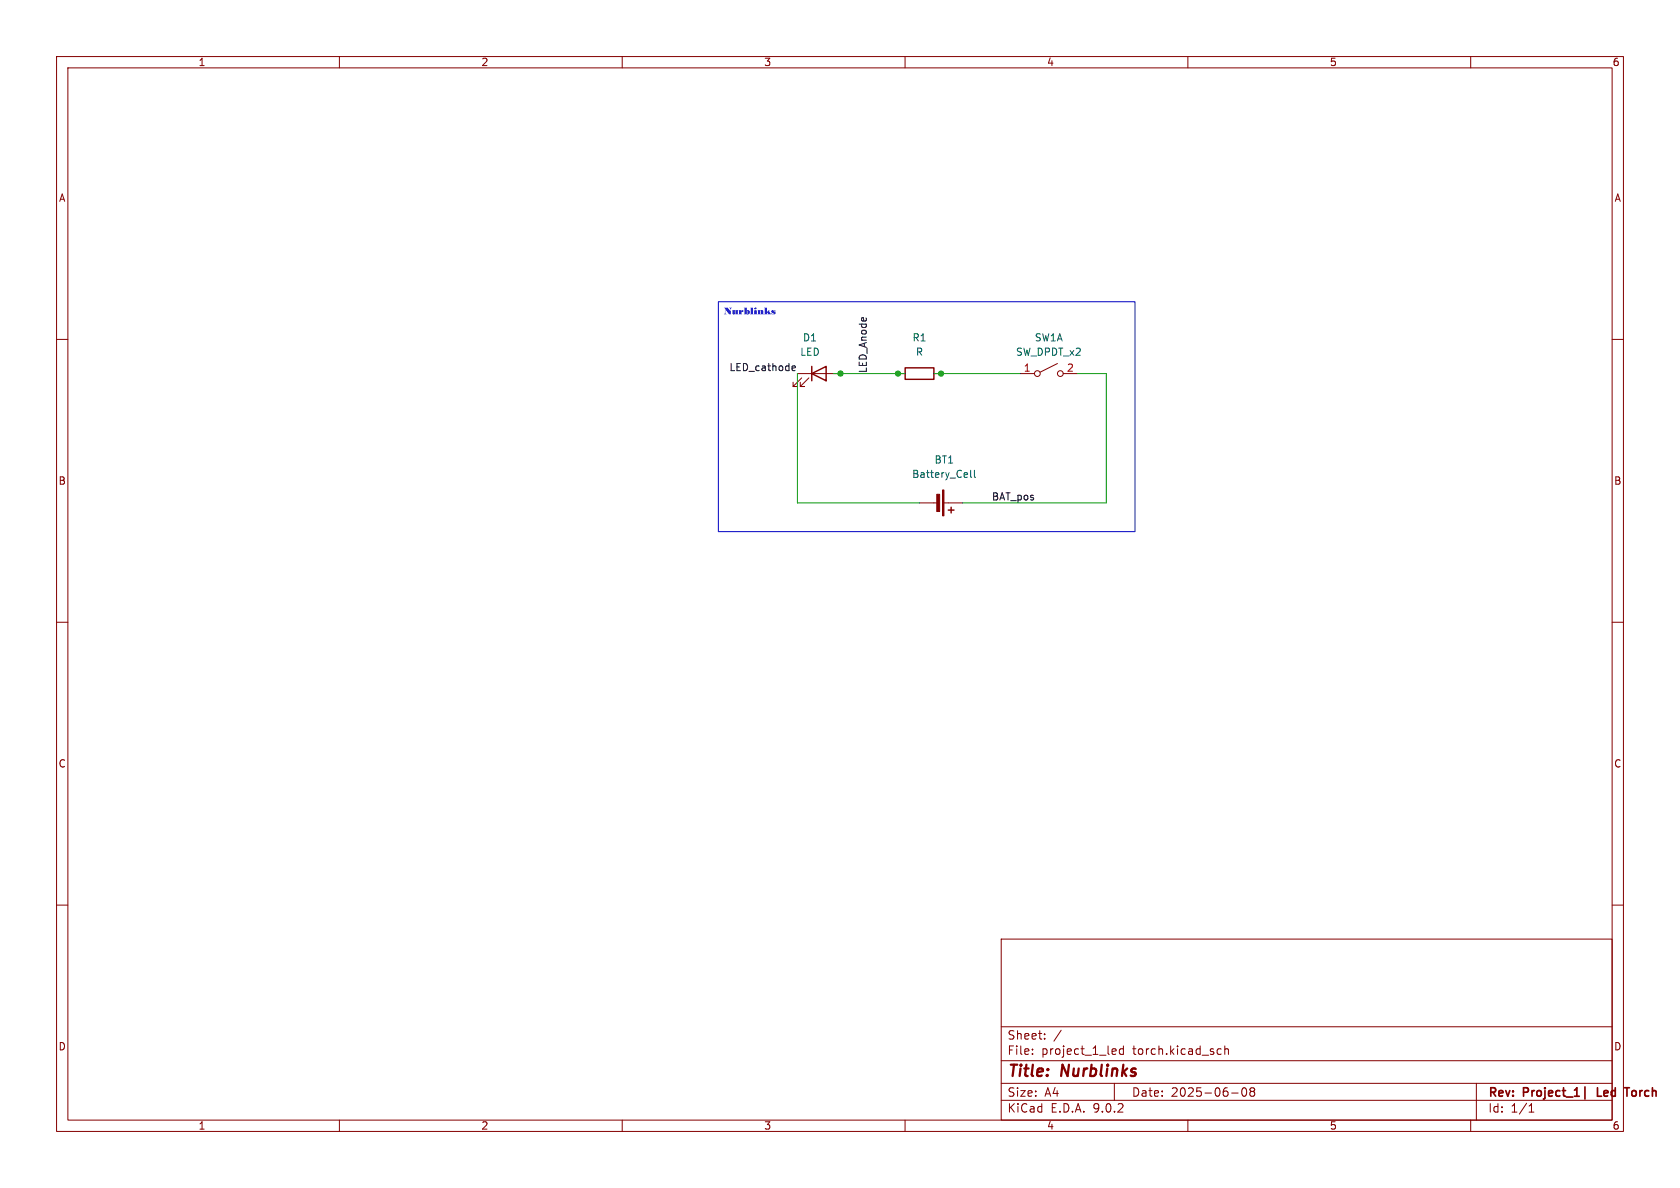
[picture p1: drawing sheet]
<svg xmlns="http://www.w3.org/2000/svg" width="297mm" height="210mm" viewBox="0 0 297 210" stroke-linecap="round" stroke-linejoin="round" font-family="sans-serif">
<g fill="none" stroke="#840000" stroke-width=".18">
<path d="M10 10h277v190h-277zM12 12h273v186h-273zM60 10v2M110 10v2M160 10v2M210 10v2M260 10v2M10 60h2M141 66h7.6M141.7 66.8l-1.5 1.5h.8h-.8v-.7M143 66.8l-1.5 1.5h.7h-.7v-.7M158.7 66h1.3"/>
<path d="M165.1 66h1.3M180.3 66h2.6M186.9 64.3l-3 1.5M188 66h2.5M285 60h2M162.6 88.9h3.3M166.9 88.9h3.3M10 110h2M285 110h2M10 160h2M177 166h108v32h-108zM285 160h2"/>
<path d="M60 198v2M110 198v2M160 198v2M177 194.5h108M177 191.5h108M177 187.5h108M177 181.5h108M182.5 186.3v.1M182.5 185.5v.1M184.7 183.6v.1M184.7 182.8v.1M187.6 182.1l-1.3 2"/>
<path d="M197 191.5v3M197.1 185.4l.2 .4-.7 .1M197.2 186.3l-.1 .1M198.6 184.9v1.5M198.6 185.5l-.4-.1-.3 .3v.4l.1 .2h.6M210 198v2M215.3 186.3h.6M215.3 185.5h.6M216.5 185.5l.2-.1 .4 .1 .1 .9M216.5 184.9v1.5M217.7 193.2h1.2M219.7 192.4l.2-.1a.81 .81 0 0 1 .6 .6 .81 .81 0 0 1-.3 .8l-.2 .1a.81 .81 0 0 1-.3-1.4z"/>
<path d="M221.2 192.9l-.2-.2 .2-.4 .5 .1 .1 .2-.3 .3M221.2 192.9l-.2 .3v.5l.2 .1 .5-.1 .1-.2-.1-.4-.2-.2M221.2 192.9h.3M260 198v2M261 191.5v6.5M270.3 196.6h.9M270.5 195.5h-.2M270.7 195.1v1.5"/>
<circle cx="183.4" cy="66" r=".51"/>
<circle cx="187.5" cy="66" r=".51"/>
</g>
<path d="M280.2 192.1v2.2M282.4 192.3v1.5h.7M287.2 192.3h.9M287.6 192.3v1.5" fill="none" stroke="#840000" stroke-width=".3"/>
<path d="M143.5 66l2.5-1.2v2.5zM143.5 64.8v2.5M160 65h5.1v2.1h-5.1zM167.6 90.2h1.1M168.1 89.7v1" fill="none" stroke="#840000" stroke-width=".25"/>
<g fill="#840000" stroke="#840000" stroke-width=".18">
<path d="M166.6 86.6h.3v4.6h-.3z"/>
<path d="M165.6 87.4h.5v3h-.5z"/>
</g>
<path d="M171.6 83.1v1.1l.2 .2M172.3 83.1v1.1l.1 .2" fill="none" stroke="#006464" stroke-width=".18"/>
<path d="M140.1 65.5h.5M140.1 64.7h.3l.2 .3-.6 .1" fill="none" stroke="#0f0f0f" stroke-width=".18"/>
<path d="M141 66v22.9h21.6M147.3 66h12.7M165.1 66h15.2M190.5 66h5.1v22.9h-25.4" fill="none" stroke="#009600" stroke-width=".18"/>
<path d="M127 53.3h73.7v40.7h-73.7z" fill="none" stroke="#0000c2" stroke-width=".18"/>
<g fill="#0000c2">
<path d="M128 54.4h.7l.4 .7v-.5l-.2-.2h.5l-.2 .3v.9h-.3l-.7-1v.7l.2 .3h-.4l.2-.4v-.7z"/>
<path d="M129.4 54.8h.5v.7l.1-.6-.1-.1h.5v.7l.1 .1-.9-.1z"/>
<path d="M130.6 54.8h.5v.2v-.1a.16 .16 0 0 1 .3-.1 .16 .16 0 0 1 0 .3 .16 .16 0 0 1-.3-.1v.5l.1 .1h-.6l.1-.1v-.6z"/>
<path d="M131.5 54.4h.5v.5a.37 .37 0 0 1 .6 .3 .37 .37 0 0 1-.6 .3l-.5 .1 .1-.1v-.6h.4v.6l.2-.1-.1-.5h-.5v-.5z"/>
<path d="M132.6 54.4h.5v1.1l.1 .1h-.6l.1-.1v-1.1z"/>
<path d="M133.2 54.8h.6v.7l.1 .1h-.7l.2-.1v-.6z"/>
<path d="M133.9 54.8l1 .1v.6l.1 .1h-.5v-.7l-.1 .1 .1 .6h-.6l.1-.1v-.6z"/>
<path d="M135.1 54.4h.5v.7l.3-.2-.1-.1h.3l-.2 .1 .4 .7h-.6l-.1-.4v.3l.1 .1h-.6l.1-.1v-1.1z"/>
<path d="M136.4 54.9l.7-.1v.3l-.2-.2h-.2l.4 .3v.3l-.8 .1v-.3l.3 .2h.2l-.1-.1a.32 .32 0 0 1-.3-.1 .32 .32 0 0 1 0-.4z"/>
<circle cx="133.5" cy="54.6" r=".18"/>
</g>
<g fill="#009600" stroke="#009600" stroke-width=".18">
<circle cx="158.7" cy="66" r=".46"/>
<circle cx="148.6" cy="66" r=".46"/>
<circle cx="166.4" cy="66" r=".46"/>
</g>
<g font-size="2.8" fill="#840000">
<text x="178" y="190.9">Title:</text>
<text x="187.7" y="190.9">Nurblinks</text>
</g>
<g font-size="2.1" fill="#840000">
<text x="178" y="184">Sheet:</text>
<text x="178" y="186.7">File:</text>
<text x="184.1" y="186.7">project_1_led</text>
<text x="200.3" y="186.7">torch.kicad_sch</text>
<text x="178" y="196.9">KiCad</text>
<text x="178" y="194.1">Size:</text>
<text x="184.7" y="194.1">A4</text>
<text x="185.7" y="196.9">E.D.A.</text>
<text x="193.3" y="196.9">9.0.2</text>
<text x="200" y="194.1">Date:</text>
<text x="207" y="194.1">2025-06-08</text>
<text x="263" y="194.3">Rev:</text>
<text x="263" y="196.9">Id:</text>
<text x="267.1" y="196.9">1/1</text>
<text x="269.4" y="194.3">Project_1|</text>
<text x="283.1" y="194.3">Led</text>
<text x="288.7" y="194.3">Torch</text>
</g>
<g font-size="1.8" fill="#840000">
<text x="35" y="11.9">1</text>
<text x="85" y="11.9">2</text>
<text x="135" y="11.9">3</text>
<text x="185" y="11.9">4</text>
<text x="235" y="11.9">5</text>
<text x="285" y="11.9">6</text>
<text x="10.3" y="35.9">A</text>
<text x="285.3" y="35.9">A</text>
<text x="10.3" y="85.9">B</text>
<text x="285.3" y="85.9">B</text>
<text x="10.3" y="135.9">C</text>
<text x="285.3" y="135.9">C</text>
<text x="10.3" y="185.9">D</text>
<text x="285.3" y="185.9">D</text>
<text x="35" y="199.9">1</text>
<text x="85" y="199.9">2</text>
<text x="135" y="199.9">3</text>
<text x="185" y="199.9">4</text>
<text x="235" y="199.9">5</text>
<text x="285" y="199.9">6</text>
</g>
<g font-size="1.8" fill="#0f0f0f">
<text x="128.9" y="65.7">LED_cathode</text>
<text x="153.3" y="66" transform="rotate(-90 153.3 66)">LED_Anode</text>
<text x="175.3" y="88.6">BAT_pos</text>
</g>
<g font-size="1.8" fill="#006464">
<text x="141.4" y="63.1">LED</text>
<text x="141.9" y="60.6">D1</text>
<text x="161.2" y="60.6">R1</text>
<text x="161.8" y="63.1">R</text>
<text x="179.5" y="63.1">SW_DPDT_x2</text>
<text x="182.8" y="60.6">SW1A</text>
<text x="165.1" y="82.1">BT1</text>
<text x="161.2" y="84.7">Battery_Cell</text>
</g>
<g font-size="1.8" fill="#a90000">
<text x="180.9" y="65.8">1</text>
<text x="188.5" y="65.8">2</text>
</g>
</svg>
